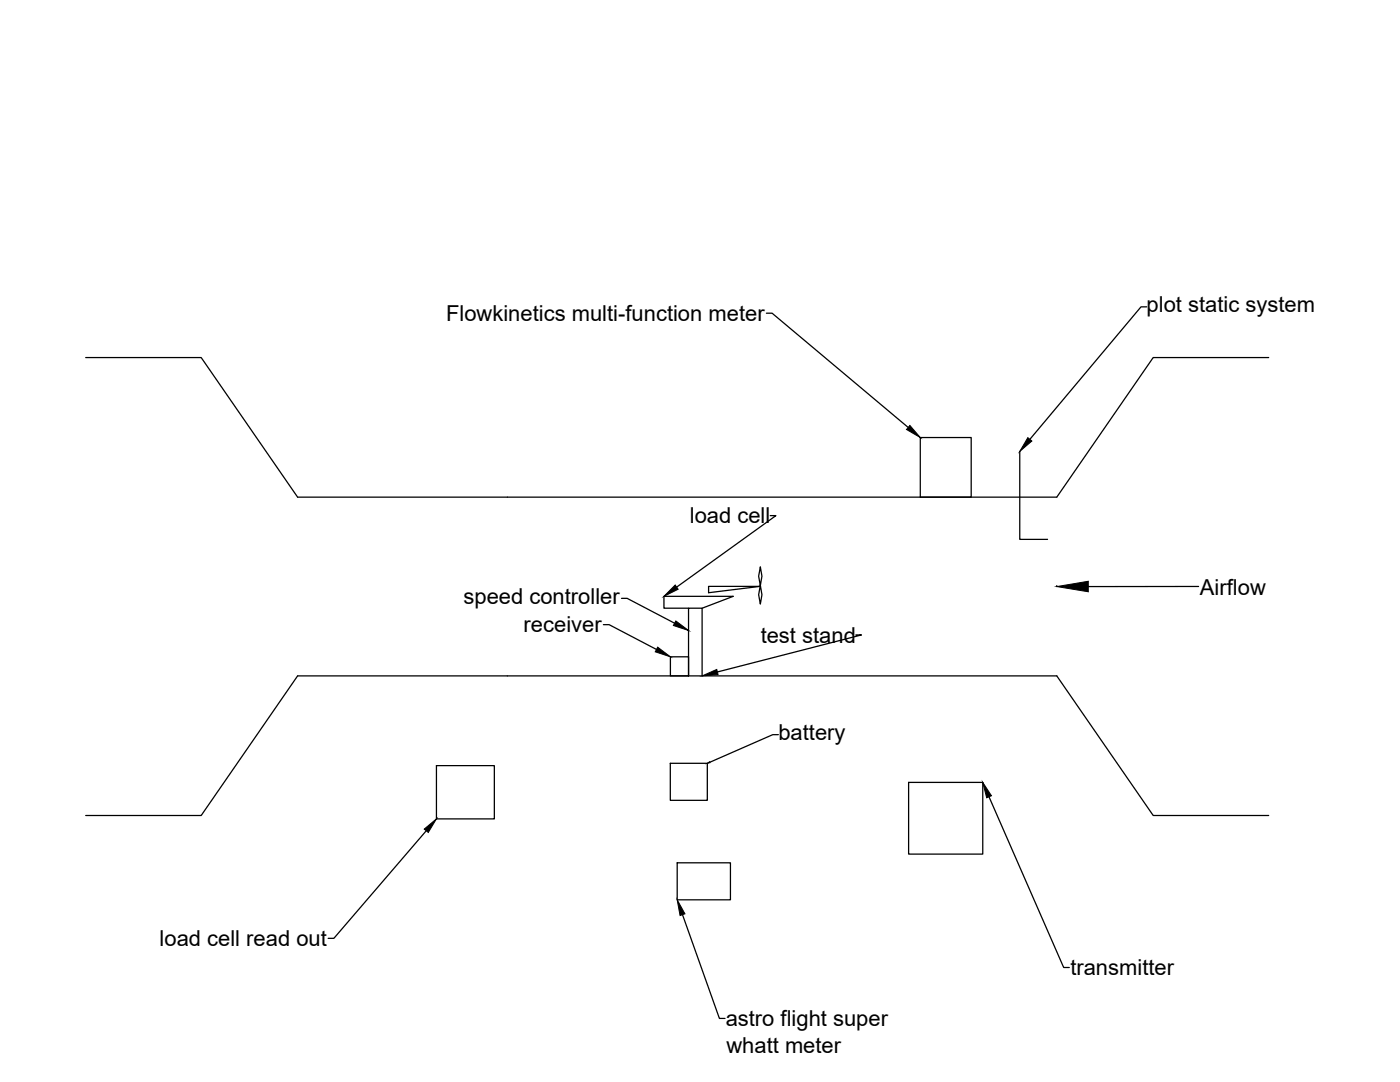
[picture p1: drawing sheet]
<svg xmlns="http://www.w3.org/2000/svg" width="279mm" height="216mm" viewBox="0 0 279 216" stroke-linecap="round" stroke-linejoin="round" font-family="sans-serif">
<!-- layer: 0 -->
<g fill="none" stroke="#000" stroke-width=".25">
<path d="M17.1 71.3h23.1l19.2 27.9h151.5l19.2-27.9h23.1M153 62.5h1.1l27.2 22.8M228.9 61.2h-1.2l-22.2 26.5M183.7 87.3h10.1v11.9h-10.1zM203.5 90.1v17.5h5.6M124 119.4h1.2l9.4 4.9M151.8 116.6l-.4 2.1 .3 1.8 .4-1.8-.4-1.9 .4-1.8-.4-1.9-.3 1.9 .4 2h-10.4v1.3l10.3-1.3M153.7 102.9h1.2l-19.9 14.3M210.9 117h.1M239.2 117h-22M120.4 124.6h1.2l9.4 5M133.8 131.1h3.6v3.8h-3.6z"/>
<path d="M137.4 134.9v-13.5h2.7v13.5M137.4 121.4h-4.9v-2.4h13.8l-6.2 2.4M170.8 126.7h1.1l-28.7 7.4M87.1 152.8h11.6v10.6h-11.6zM133.8 152.3h7.4v7.4h-7.4zM155.3 146.6h-1.1l-12.5 5.5M181.3 156.1h14.8v14.3h-14.8zM197.4 159l14.9 34.1h1.1M17.1 162.7h23.1l19.2-27.8h151.5l19.2 27.8h23.1M85.1 165.8l-18.5 21.4h-1.1M135.1 172.2h10.7v7.3h-10.7zM136.2 182.5l7.4 20.7h1.1"/>
</g>
<path d="M181.6 84.9l2.1 2.4-2.8-1.6zM205.1 87.3l.8 .7-2.4 2.1zM134.7 116.7l.6 .9-2.8 1.4zM210.9 117l6.3-1v2.1zM131.3 129.1l2.5 2-3-1zM134.9 123.9l2.5 1.9-3-1zM140.1 134.9l2.9-1.3 .3 1zM141.2 152.3l.4-.3 .1 .2zM196.1 156.1l1.8 2.7-1 .4zM84.7 165.4l2.4-2-1.6 2.7zM135.1 179.5l1.6 2.8-1 .4z" fill="#000" stroke="#000" stroke-width=".2"/>
<g font-size="4.4">
<text x="89" y="64.1">Flowkinetics multi-function meter</text>
<text x="228.8" y="62.3">plot static system</text>
<text x="137.7" y="104.4">load cell</text>
<text x="239.5" y="118.6">Airflow</text>
<text x="92.5" y="120.5">speed controller</text>
<text x="104.5" y="126.2">receiver</text>
<text x="151.8" y="128.2">test stand</text>
<text x="155.3" y="147.7">battery</text>
<text x="31.9" y="188.8">load cell read out</text>
<text x="213.6" y="194.6">transmitter</text>
<text x="144.8" y="204.8">astro flight super</text>
<text x="145" y="210">whatt meter</text>
</g>
</svg>
